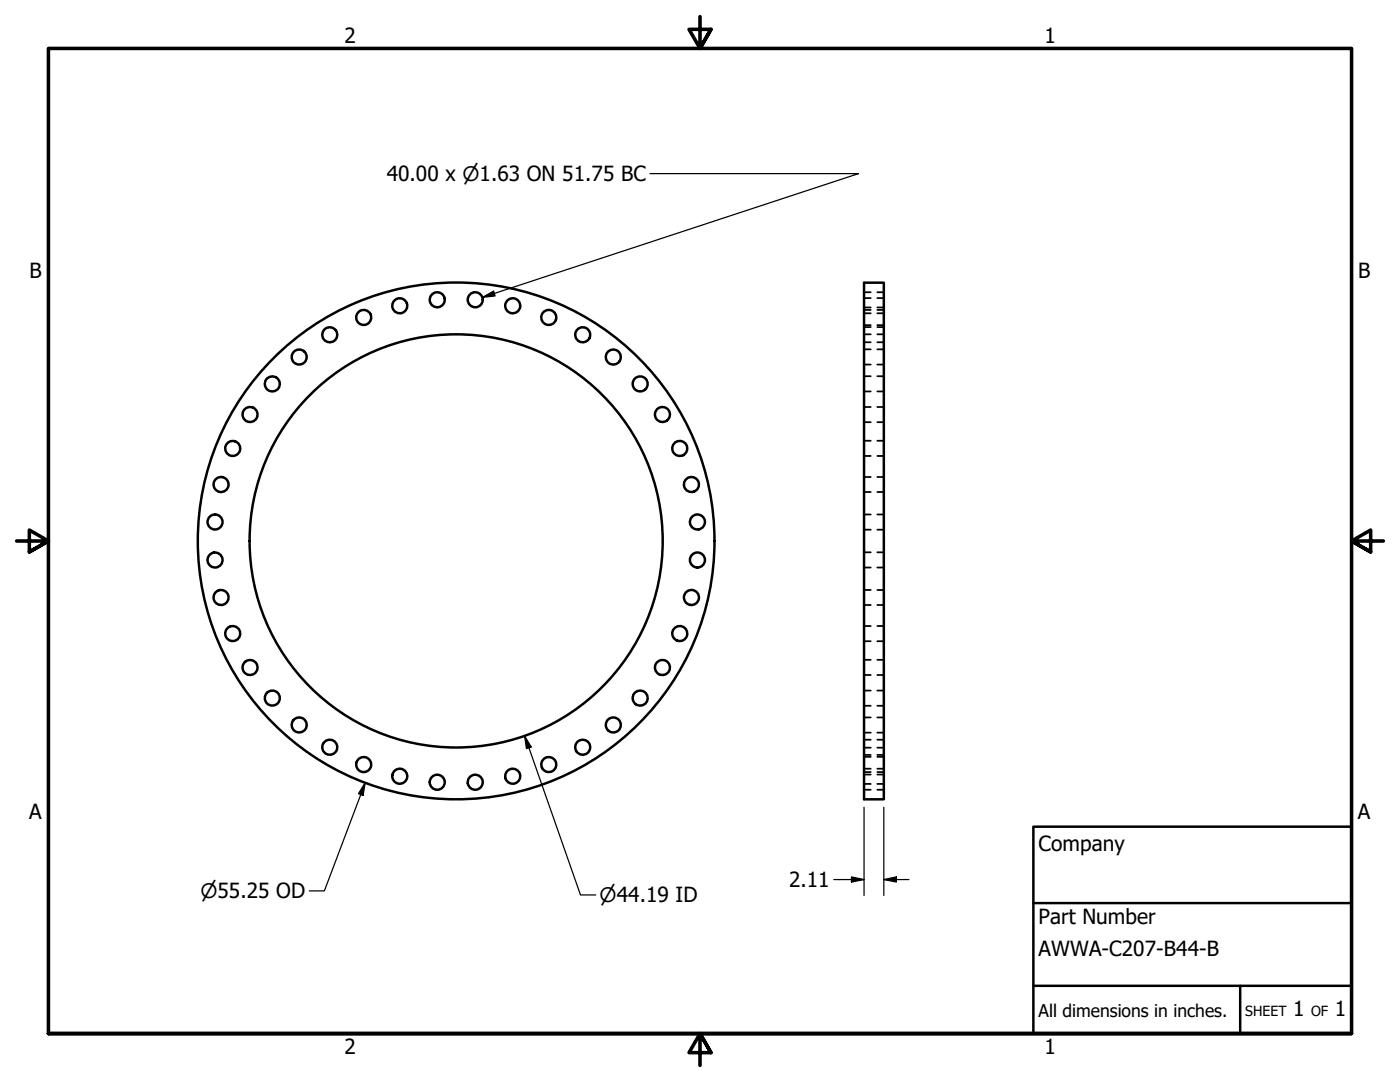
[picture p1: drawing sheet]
<svg xmlns="http://www.w3.org/2000/svg" width="279mm" height="216mm" viewBox="0 0 279 216" stroke-linecap="round" stroke-linejoin="round" font-family="sans-serif">
<!-- layer: Visible (ANSI) -->
<g fill="none" stroke="#000" stroke-width=".49">
<path d="M172.4 56.4h4v103.1h-4z"/>
<circle cx="87.3" cy="59.8" r="1.5"/>
<circle cx="94.8" cy="59.8" r="1.5"/>
<circle cx="54.3" cy="76.6" r="1.5"/>
<circle cx="59.7" cy="71.2" r="1.5"/>
<circle cx="65.8" cy="66.8" r="1.5"/>
<circle cx="72.6" cy="63.3" r="1.5"/>
<circle cx="79.8" cy="61" r="1.5"/>
<circle cx="102.3" cy="61" r="1.5"/>
<circle cx="109.5" cy="63.3" r="1.5"/>
<circle cx="116.3" cy="66.8" r="1.5"/>
<circle cx="122.4" cy="71.2" r="1.5"/>
<circle cx="127.8" cy="76.6" r="1.5"/>
<circle cx="44.1" cy="96.7" r="1.5"/>
<circle cx="46.4" cy="89.5" r="1.5"/>
<circle cx="49.9" cy="82.7" r="1.5"/>
<circle cx="132.2" cy="82.7" r="1.5"/>
<circle cx="135.7" cy="89.5" r="1.5"/>
<circle cx="138" cy="96.7" r="1.5"/>
<circle cx="42.9" cy="104.2" r="1.5"/>
<circle cx="42.9" cy="111.7" r="1.5"/>
<circle cx="44.1" cy="119.2" r="1.5"/>
<circle cx="91" cy="107.9" r="51.6"/>
<circle cx="91" cy="107.9" r="41.2"/>
<circle cx="138" cy="119.2" r="1.5"/>
<circle cx="139.2" cy="104.2" r="1.5"/>
<circle cx="139.2" cy="111.7" r="1.5"/>
<circle cx="46.4" cy="126.4" r="1.5"/>
<circle cx="49.9" cy="133.2" r="1.5"/>
<circle cx="54.3" cy="139.3" r="1.5"/>
<circle cx="127.8" cy="139.3" r="1.5"/>
<circle cx="132.2" cy="133.2" r="1.5"/>
<circle cx="135.7" cy="126.4" r="1.5"/>
<circle cx="59.7" cy="144.7" r="1.5"/>
<circle cx="65.8" cy="149.1" r="1.5"/>
<circle cx="72.6" cy="152.6" r="1.5"/>
<circle cx="79.8" cy="154.9" r="1.5"/>
<circle cx="87.3" cy="156.1" r="1.5"/>
<circle cx="94.8" cy="156.1" r="1.5"/>
<circle cx="102.3" cy="154.9" r="1.5"/>
<circle cx="109.5" cy="152.6" r="1.5"/>
<circle cx="116.3" cy="149.1" r="1.5"/>
<circle cx="122.4" cy="144.7" r="1.5"/>
</g>
<!-- layer: Hidden (ANSI) -->
<g fill="none" stroke="#000" stroke-width=".35">
<path d="M172.4 59.5h1.4M172.4 58.3h1.4M175.1 59.5h1.3M175.1 58.3h1.3M172.4 66.7h1.4M172.4 62.5h1.4M172.4 64.9h1.4M172.4 61.8h1.4M172.4 68.3h1.4M172.4 65.3h1.4M172.4 72.7h1.4M172.4 69.7h1.4"/>
<path d="M172.4 78.1h1.4M172.4 75.1h1.4M172.4 61.3h1.4M175.1 66.7h1.3M175.1 62.5h1.3M175.1 64.9h1.3M175.1 61.8h1.3M175.1 68.3h1.3M175.1 65.3h1.3M175.1 72.7h1.3M175.1 69.7h1.3M175.1 78.1h1.3"/>
<path d="M175.1 75.1h1.3M175.1 61.3h1.3M172.4 84.2h1.4M172.4 81.2h1.4M172.4 91h1.4M172.4 87.9h1.4M172.4 98.2h1.4M172.4 95.2h1.4M175.1 84.2h1.3M175.1 81.2h1.3M175.1 91h1.3M175.1 87.9h1.3"/>
<path d="M175.1 98.2h1.3M175.1 95.2h1.3M172.4 105.7h1.4M172.4 102.7h1.4M172.4 113.2h1.4M172.4 110.2h1.4M172.4 117.7h1.4M175.1 105.7h1.3M175.1 102.7h1.3M175.1 113.2h1.3M175.1 110.2h1.3M175.1 117.7h1.3"/>
<path d="M172.4 120.7h1.4M172.4 128h1.4M172.4 124.9h1.4M172.4 134.7h1.4M172.4 131.7h1.4M172.4 137.8h1.4M175.1 120.7h1.3M175.1 128h1.3M175.1 124.9h1.3M175.1 134.7h1.3M175.1 131.7h1.3M175.1 137.8h1.3"/>
<path d="M172.4 149.2h1.4M172.4 140.8h1.4M172.4 146.2h1.4M172.4 143.2h1.4M172.4 150.6h1.4M172.4 147.6h1.4M172.4 154.1h1.4M172.4 151h1.4M172.4 156.4h1.4M172.4 153.4h1.4M172.4 157.6h1.4M172.4 154.6h1.4"/>
<path d="M175.1 149.2h1.3M175.1 140.8h1.3M175.1 146.2h1.3M175.1 143.2h1.3M175.1 150.6h1.3M175.1 147.6h1.3M175.1 154.1h1.3M175.1 151h1.3M175.1 156.4h1.3M175.1 153.4h1.3M175.1 157.6h1.3M175.1 154.6h1.3"/>
</g>
<!-- layer: Border (ANSI) -->
<path d="M139.7 3.3v6.4l-2.2-3.8h4.4l-2.2 3.8 2.2-3.8M3.3 107.9h6.4l-3.8-2.1v4.3l3.8-2.2-3.8 2.2M276.1 107.9h-6.4l3.8-2.1v4.3l-3.8-2.2 3.8 2.2M9.7 206.2v-196.5h260v196.5h-260h260M141.9 210l-2.2-3.8 2.2 3.8h-4.4l2.2-3.8v6.4" fill="none" stroke="#000" stroke-width=".71"/>
<!-- layer: Title (ANSI) -->
<path d="M206.2 165h63.5v41.2h-63.5zM206.2 196.7h63.5M206.2 180.2h63.5M247.5 196.7v9.5" fill="none" stroke="#000" stroke-width=".49"/>
<!-- layer: Dimension (ANSI) -->
<path d="M129.7 34.6h41.6l-75 24.7M96.3 59.3l2.2-1.2 .3 1zM72.9 156.2l-.4 2.5-1-.3zM72.9 156.2l-8.2 21.6h-3M104.7 146.9l1.3 2.1-.9 .4zM104.7 146.9l11.2 31.7h3M166.4 175.5h6M169.9 175l2.5 .5-2.5 .5zM172.4 161.1v17.6M176.4 175.5l2.5-.5v1zM176.4 175.5h5M176.4 161.1v17.6" fill="none" stroke="#000" stroke-width=".25"/>
<g fill="#000">
<path d="M96.3 59.3l2.2-1.2 .3 1z" fill-rule="evenodd"/>
<path d="M72.9 156.2l-.4 2.5-1-.3z" fill-rule="evenodd"/>
<path d="M104.7 146.9l1.3 2.1-.9 .4z" fill-rule="evenodd"/>
<path d="M169.9 175l2.5 .5-2.5 .5z" fill-rule="evenodd"/>
<path d="M176.4 175.5l2.5-.5v1z" fill-rule="evenodd"/>
</g>
<g font-size="4.2">
<text x="68.7" y="8.6">2</text>
<text x="208.4" y="8.6">1</text>
<text x="77.2" y="36.1">40.00 x ⌀1.63 ON 51.75 BC</text>
<text x="5.9" y="55.5">B</text>
<text x="271" y="55.5">B</text>
<text x="5.8" y="163.4">A</text>
<text x="271" y="163.4">A</text>
<text x="207.3" y="169.8">Company</text>
<text x="157.5" y="177.1">2.11</text>
<text x="207.3" y="184.4">Part Number</text>
<text x="207.3" y="190.7">AWWA-C207-B44-B</text>
<text x="258.1" y="202.8">1</text>
<text x="266.4" y="202.8">1</text>
<text x="68.7" y="210.3">2</text>
<text x="208.4" y="210.3">1</text>
</g>
<g font-size="4">
<text x="40" y="179.2">⌀55.25 OD</text>
<text x="119.7" y="180.1">⌀44.19 ID</text>
</g>
<text font-size="3.5" x="207.3" y="202.9">All dimensions in inches.</text>
<g font-size="2.8">
<text x="248.5" y="202.8">SHEET</text>
<text x="261.7" y="202.8">OF</text>
</g>
</svg>
